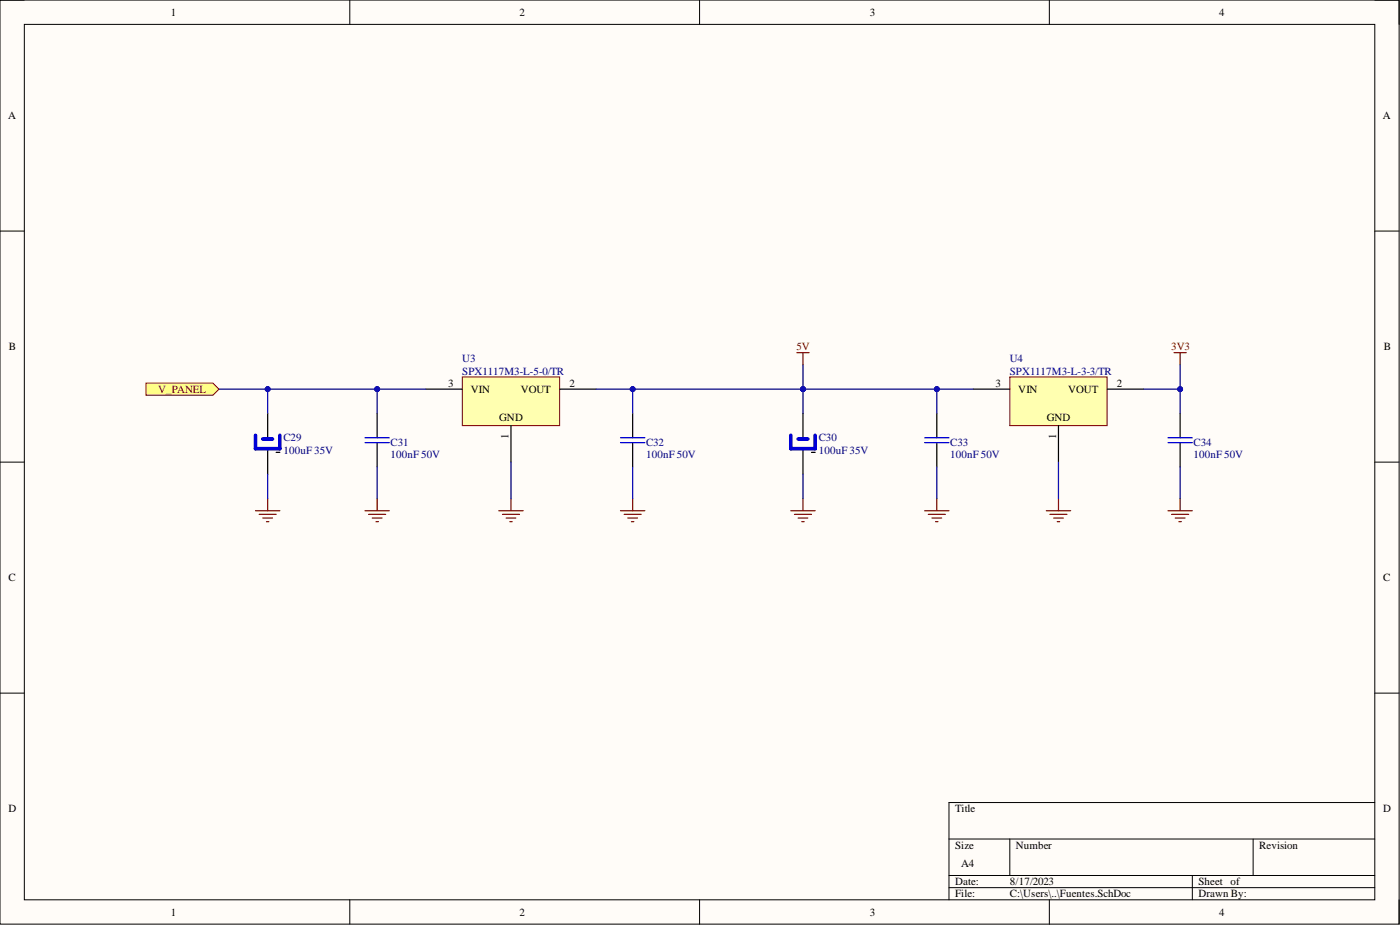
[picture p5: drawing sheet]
<svg xmlns="http://www.w3.org/2000/svg" width="292mm" height="193mm" viewBox="0 0 292 193" stroke-linecap="round" stroke-linejoin="round" font-family="sans-serif">
<path d="M0 0h291.9v192.8h-291.9z" fill-rule="evenodd" fill="#fffcf8"/>
<path d="M0 0h291.9v192.8h-291.9z" fill="none" stroke="#000" stroke-width=".21"/>
<path d="M5.1 5.1h281.7v182.6h-281.7z" fill-rule="evenodd" fill="#fffcf8"/>
<g fill="none" stroke="#000" stroke-width=".21">
<path d="M0 0h5.1M5.1 5.1h281.7v182.6h-281.7zM73 0v5.1M146 0v5.1M218.9 0v5.1M286.8 0h5.1v5.1M0 48.2h5.1M286.8 48.2h5.1M0 96.4h5.1M286.8 96.4h5.1M0 144.6h5.1M286.8 144.6h5.1"/>
<path d="M198 175h88.8M210.7 175v7.6M261.5 175v7.6M286.8 167.4h-88.8v20.3M73 187.7v5.1M146 187.7v5.1M198 182.6h88.8M198 185.2h88.8M218.9 187.7v5.1M248.8 182.6v5.1M291.9 187.7v5.1"/>
</g>
<path d="M96.5 78.6h20.3v10.2h-20.3z" fill-rule="evenodd" fill="#ffffb0"/>
<path d="M96.5 78.6h20.3v10.2h-20.3z" fill="none" stroke="#800000" stroke-width=".21"/>
<path d="M88.8 81.2h7.7M106.6 88.8v7.6M116.8 81.2h7.6" fill="none" stroke="#000" stroke-width=".25"/>
<path d="M210.7 78.6h20.3v10.2h-20.3z" fill-rule="evenodd" fill="#ffffb0"/>
<path d="M210.7 78.6h20.3v10.2h-20.3z" fill="none" stroke="#800000" stroke-width=".21"/>
<g fill="none" stroke="#000" stroke-width=".25">
<path d="M55.8 86.3v5M55.8 93.9v5M57.6 94.4h.8M78.7 86.3v5M78.7 92.3v5.1M132 86.3v5M132 92.3v5.1M167.5 86.3v5M167.5 93.9v5M169.3 94.4h.8M195.5 86.3v5M195.5 92.3v5.1"/>
<path d="M203.1 81.2h7.6M220.8 88.8v7.6M231 81.2h7.6M246.2 86.3v5M246.2 92.3v5.1"/>
</g>
<path d="M76.2 91.3h5M76.2 92.3h5M129.5 91.3h5M129.5 92.3h5M192.9 91.3h5.1M192.9 92.3h5.1M243.7 91.3h5.1M243.7 92.3h5.1" fill="none" stroke="#00f" stroke-width=".25"/>
<path d="M53.3 90.8v2.8h5.1v-2.8M54.8 91.6h2.1M165 90.8v2.8h5.1v-2.8M166.5 91.6h2.1" fill="none" stroke="#00f" stroke-width=".76"/>
<g fill="none" stroke="#800000" stroke-width=".25">
<path d="M166.3 73.6h2.5M167.5 73.6v2.5M245 73.6h2.5M246.2 73.6v2.5M53.3 106.5h5.1M54.1 107.3h3.5M54.8 108.1h2.1M55.6 108.8h.5M55.8 104v2.5M76.2 106.5h5M76.9 107.3h3.6M77.7 108.1h2"/>
<path d="M78.4 108.8h.5M78.7 104v2.5M104.1 106.5h5.1M104.8 107.3h3.6M105.6 108.1h2M106.4 108.8h.5M106.6 104v2.5M129.5 106.5h5M130.2 107.3h3.6M131 108.1h2M131.7 108.8h.6M132 104v2.5"/>
<path d="M165 106.5h5.1M165.8 107.3h3.5M166.5 108.1h2.1M167.3 108.8h.5M167.5 104v2.5M192.9 106.5h5.1M193.7 107.3h3.5M194.4 108.1h2.1M195.2 108.8h.5M195.5 104v2.5M218.3 106.5h5.1M219.1 107.3h3.5"/>
<path d="M219.8 108.1h2.1M220.6 108.8h.5M220.8 104v2.5M243.7 106.5h5.1M244.4 107.3h3.6M245.2 108.1h2M246 108.8h.5M246.2 104v2.5"/>
</g>
<path d="M30.5 79.9h13.9l1.3 1.3-1.3 1.3h-13.9z" fill-rule="evenodd" fill="#ffff80"/>
<path d="M30.5 79.9h13.9l1.3 1.3-1.3 1.3h-13.9z" fill="none" stroke="#800000" stroke-width=".21"/>
<path d="M55.8 98.9v5.1M78.7 81.2v5.1M78.7 97.4v6.6" fill="none" stroke="#000080" stroke-width=".25"/>
<circle cx="78.7" cy="81.2" r=".51" fill="#000080"/>
<circle cx="78.7" cy="81.2" r=".51" fill="none" stroke="#000080" stroke-width=".21"/>
<path d="M55.8 81.2v5.1" fill="none" stroke="#000080" stroke-width=".25"/>
<circle cx="55.8" cy="81.2" r=".51" fill="#000080"/>
<circle cx="55.8" cy="81.2" r=".51" fill="none" stroke="#000080" stroke-width=".21"/>
<path d="M106.6 96.4v7.6M132 97.4v6.6M167.5 98.9v5.1M195.5 81.2v5.1M195.5 97.4v6.6" fill="none" stroke="#000080" stroke-width=".25"/>
<circle cx="195.5" cy="81.2" r=".51" fill="#000080"/>
<circle cx="195.5" cy="81.2" r=".51" fill="none" stroke="#000080" stroke-width=".21"/>
<path d="M167.5 81.2v5.1" fill="none" stroke="#000080" stroke-width=".25"/>
<circle cx="167.5" cy="81.2" r=".51" fill="#000080"/>
<circle cx="167.5" cy="81.2" r=".51" fill="none" stroke="#000080" stroke-width=".21"/>
<path d="M167.5 76.1v5.1" fill="none" stroke="#000080" stroke-width=".25"/>
<circle cx="167.5" cy="81.2" r=".51" fill="#000080"/>
<circle cx="167.5" cy="81.2" r=".51" fill="none" stroke="#000080" stroke-width=".21"/>
<path d="M132 81.2v5.1" fill="none" stroke="#000080" stroke-width=".25"/>
<circle cx="132" cy="81.2" r=".51" fill="#000080"/>
<circle cx="132" cy="81.2" r=".51" fill="none" stroke="#000080" stroke-width=".21"/>
<path d="M220.8 96.4v7.6M238.6 81.2h7.6M246.2 97.4v6.6" fill="none" stroke="#000080" stroke-width=".25"/>
<circle cx="246.2" cy="81.2" r=".51" fill="#000080"/>
<circle cx="246.2" cy="81.2" r=".51" fill="none" stroke="#000080" stroke-width=".21"/>
<path d="M45.7 81.2h43.1" fill="none" stroke="#000080" stroke-width=".25"/>
<circle cx="55.8" cy="81.2" r=".51" fill="#000080"/>
<circle cx="55.8" cy="81.2" r=".51" fill="none" stroke="#000080" stroke-width=".21"/>
<circle cx="78.7" cy="81.2" r=".51" fill="#000080"/>
<circle cx="78.7" cy="81.2" r=".51" fill="none" stroke="#000080" stroke-width=".21"/>
<path d="M124.4 81.2h78.7" fill="none" stroke="#000080" stroke-width=".25"/>
<circle cx="132" cy="81.2" r=".51" fill="#000080"/>
<circle cx="132" cy="81.2" r=".51" fill="none" stroke="#000080" stroke-width=".21"/>
<circle cx="167.5" cy="81.2" r=".51" fill="#000080"/>
<circle cx="167.5" cy="81.2" r=".51" fill="none" stroke="#000080" stroke-width=".21"/>
<circle cx="195.5" cy="81.2" r=".51" fill="#000080"/>
<circle cx="195.5" cy="81.2" r=".51" fill="none" stroke="#000080" stroke-width=".21"/>
<path d="M246.2 76.1v10.2" fill="none" stroke="#000080" stroke-width=".25"/>
<circle cx="246.2" cy="81.2" r=".51" fill="#000080"/>
<circle cx="246.2" cy="81.2" r=".51" fill="none" stroke="#000080" stroke-width=".21"/>
<g font-size="2.3">
<text x="35.6" y="3.3">1</text>
<text x="108.4" y="3.3">2</text>
<text x="181.5" y="3.3">3</text>
<text x="254.3" y="3.3">4</text>
<text x="1.7" y="24.9">A</text>
<text x="288.5" y="24.9">A</text>
<text x="1.9" y="73.1">B</text>
<text x="288.7" y="73.1">B</text>
<text x="93.5" y="80.7">3</text>
<text x="98.2" y="81.9">VIN</text>
<text x="108.6" y="81.9">VOUT</text>
<text x="118.8" y="80.7">2</text>
<text x="207.7" y="80.7">3</text>
<text x="212.5" y="81.9">VIN</text>
<text x="222.9" y="81.9">VOUT</text>
<text x="233" y="80.7">2</text>
<text x="104.2" y="87.8">GND</text>
<text x="218.4" y="87.8">GND</text>
<text x="106.1" y="91.7" transform="rotate(-90 106.1 91.7)">1</text>
<text x="220.3" y="91.7" transform="rotate(-90 220.3 91.7)">1</text>
<text x="1.8" y="121.3">C</text>
<text x="288.6" y="121.3">C</text>
<text x="1.8" y="169.5">D</text>
<text x="199.3" y="169.5">Title</text>
<text x="288.6" y="169.5">D</text>
<text x="199.3" y="177.1">Size</text>
<text x="212" y="177.1">Number</text>
<text x="262.7" y="177.1">Revision</text>
<text x="199.3" y="184.7">Date:</text>
<text x="200.5" y="180.9">A4</text>
<text x="210.7" y="184.7">8/17/2023</text>
<text x="250" y="184.7">Sheet of</text>
<text x="35.6" y="191">1</text>
<text x="108.4" y="191">2</text>
<text x="181.5" y="191">3</text>
<text x="199.3" y="187.2">File:</text>
<text x="210.7" y="187.2">C:\Users\..\Fuentes.SchDoc</text>
<text x="250" y="187.2">Drawn By:</text>
<text x="254.3" y="191">4</text>
</g>
<g font-size="2.3" fill="#000080">
<text x="96.5" y="75.6">U3</text>
<text x="210.7" y="75.6">U4</text>
<text x="96.5" y="78.1">SPX1117M3-L-5-0/TR</text>
<text x="210.7" y="78.1">SPX1117M3-L-3-3/TR</text>
<text x="59.1" y="92.1">C29</text>
<text x="59.1" y="94.6">100uF 35V</text>
<text x="81.5" y="93.1">C31</text>
<text x="81.5" y="95.6">100nF 50V</text>
<text x="134.8" y="93.1">C32</text>
<text x="134.8" y="95.6">100nF 50V</text>
<text x="170.8" y="92.1">C30</text>
<text x="170.8" y="94.6">100uF 35V</text>
<text x="198.3" y="93.1">C33</text>
<text x="198.3" y="95.6">100nF 50V</text>
<text x="249" y="93.1">C34</text>
<text x="249" y="95.6">100nF 50V</text>
</g>
<g font-size="2.3" fill="#800000">
<text x="166.2" y="73.1">5V</text>
<text x="244.4" y="73.1">3V3</text>
<text x="33" y="81.9">V_PANEL</text>
</g>
</svg>
